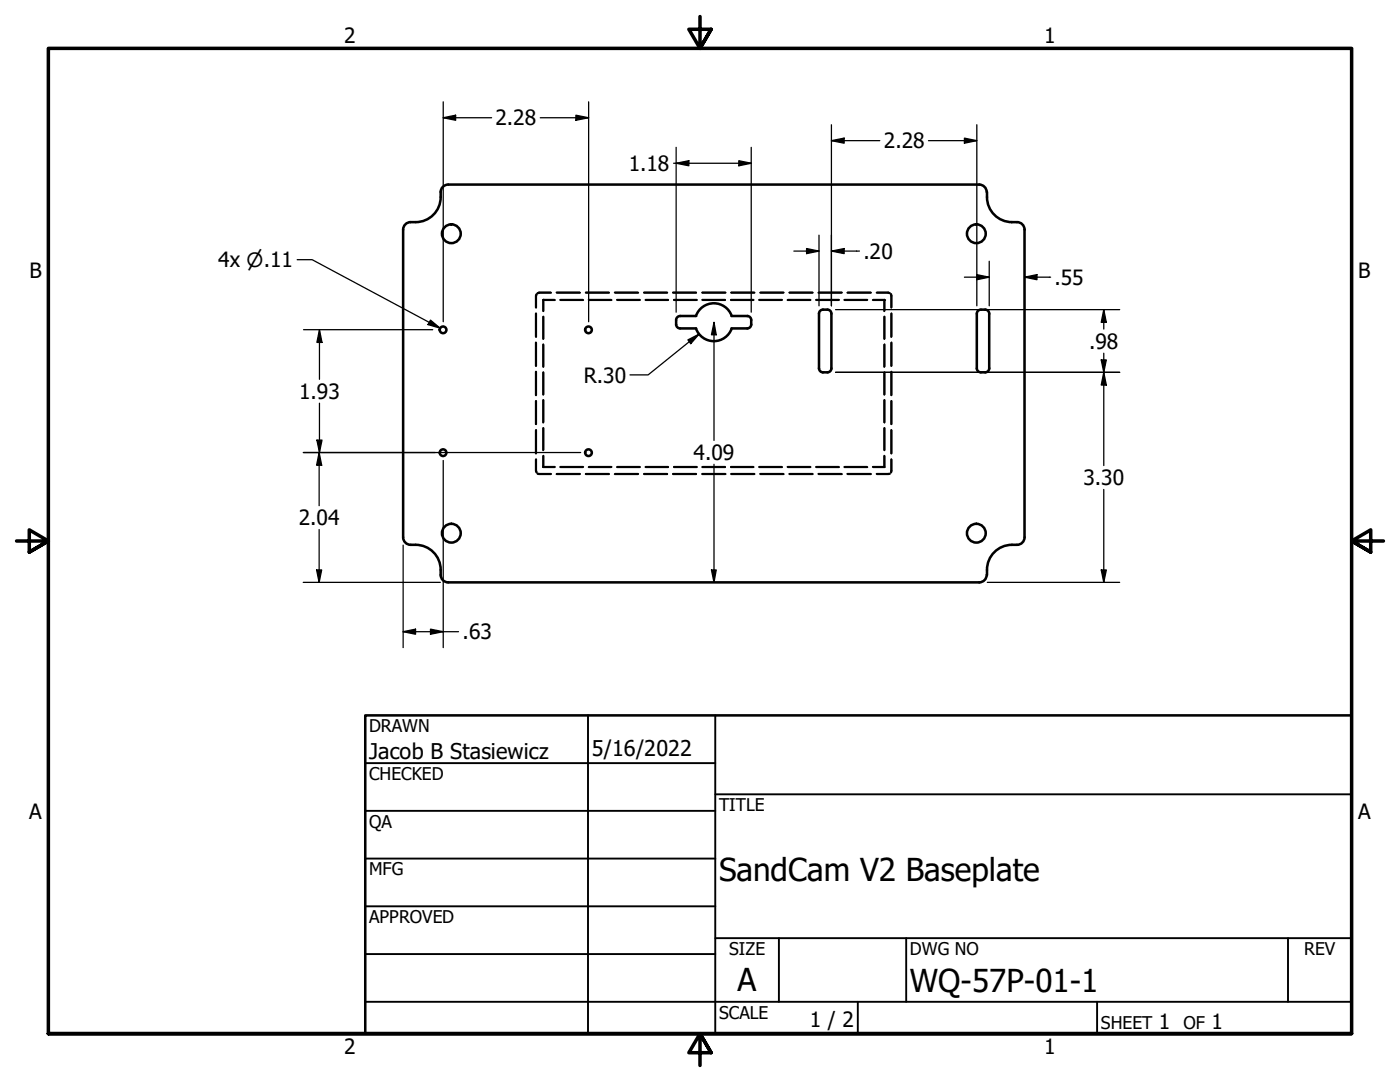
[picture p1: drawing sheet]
<svg xmlns="http://www.w3.org/2000/svg" width="279mm" height="216mm" viewBox="0 0 279 216" stroke-linecap="round" stroke-linejoin="round" font-family="sans-serif">
<!-- layer: Hidden (ANSI) -->
<g fill="none" stroke="#000" stroke-width=".38">
<path d="M107.1 58.7l-.2 .3v2.3M107.1 58.7l-.1 .4v2.3M109.9 58.4h-2.3l-.3 .1M110 58.4h-2.4l-.3 .1M110.7 59.8h-2.3v2.2M110.7 59.9h-2.2v2.2M111.1 58.4h4.6M111.1 58.4h4.7M111.8 59.8h4.5M111.8 59.9h4.6M116.9 58.4h4.6M117.5 59.8h4.5"/>
<path d="M117.5 59.9h4.5M122.7 58.4h4.6M122.7 58.4h4.7M123.1 59.8h4.6M123.2 59.9h4.5M128.5 58.4h4.7M128.8 59.8h4.5M128.8 59.9h4.5M134.3 58.4h4.6M134.5 59.8h4.6M134.5 59.9h4.6M140.1 58.4h4.7"/>
<path d="M140.1 59.8h4.6M140.2 59.9h4.5M145.9 59.8h4.5M145.9 59.9h4.5M145.9 58.4h4.7M151.5 59.8h4.6M151.5 59.9h4.5M151.7 58.4h4.6M151.8 58.4h4.6M157.2 59.9h4.5M157.2 59.8h4.5M157.5 58.4h4.7"/>
<path d="M162.9 59.8h4.5M162.9 59.9h4.5M163.3 58.4h4.7M163.4 58.4h4.6M168.5 59.8h4.6M168.5 59.9h4.5M169.1 58.4h4.7M169.2 58.4h4.6M174.2 59.9h2.3v2.2M174.2 59.8h2.3v2.2M174.9 58.4h2.3l.3 .1M175 58.4h2.3l.3 .1"/>
<path d="M176.5 59.8h.1M177.8 58.7l.1 2.7M177.9 58.7v2.6M106.9 62.5v4.7M106.9 68.3v4.7M106.9 74.2v4.7M107 62.5v4.7M107 68.4v4.6M107 74.2v4.7M108.4 63.2v4.4M108.4 68.7v4.5M108.4 74.3v4.4"/>
<path d="M108.4 79.8v4.5M108.5 63.2v4.4M108.5 68.8v4.4M108.5 74.3v4.4M108.5 79.8v4.5M176.5 63.2v4.4M176.5 68.8v4.4M176.5 74.3v4.4M176.5 79.8v4.5M176.5 68.7v4.5M177.9 62.5v4.7M177.9 68.4v4.6"/>
<path d="M177.9 74.2v4.7M177.9 68.3v4.7M106.9 80v4.6M106.9 85.9v4.6M106.9 91.7v2.3l.2 .3M107 80v4.6M107 85.8v4.7M107 91.6v2.3l.1 .3M107.3 94.6h2.6M107.3 94.5l2.7 .1M108.4 91v2.2h2.3M108.4 85.4v4.5"/>
<path d="M108.4 93.2h.1M108.5 90.9v2.3h2.2M108.5 85.4v4.4M111.1 94.6h4.6M111.1 94.6h4.7M111.8 93.2h4.5M111.8 93.2h4.6M116.9 94.6h4.6M117.5 93.2h4.5M122.7 94.6h4.6M122.7 94.6h4.7M123.1 93.2h4.6"/>
<path d="M123.2 93.2h4.5M128.5 94.6h4.7M128.8 93.2h4.5M134.3 94.6h4.6M134.5 93.2h4.6M140.1 94.6h4.7M140.1 93.2h4.6M140.2 93.2h4.5M145.9 93.2h4.5M145.9 94.6h4.7M151.5 93.2h4.6M151.5 93.2h4.5"/>
<path d="M151.7 94.6h4.6M151.8 94.6h4.6M157.2 93.2h4.5M157.5 94.6h4.7M162.9 93.2h4.5M163.3 94.6h4.7M163.4 94.6h4.6M168.5 93.2h4.6M168.5 93.2h4.5M169.1 94.6h4.7M169.2 94.6h4.6M174.2 93.2h2.3"/>
<path d="M176.5 93.2h.1M176.5 85.4v4.4M176.5 90.9v2.3M176.5 85.4v4.5M176.5 91v2.2M177.5 94.5l-2.6 .1M177.6 94.6h-2.6M177.9 80v4.6M177.9 85.8v4.7M177.9 91.6l-.1 2.6M177.9 91.7v2.6M177.9 85.9v4.6"/>
</g>
<g fill="#000">
<circle cx="108.4" cy="59.8" r=".19"/>
<circle cx="108.5" cy="59.9" r=".19"/>
<circle cx="176.5" cy="59.9" r=".19"/>
<circle cx="108.5" cy="93.2" r=".19"/>
</g>
<!-- layer: Visible (ANSI) -->
<g fill="none" stroke="#000" stroke-width=".51">
<path d="M87.9 38.3a1.49 1.49 0 0 1 1.5-1.5h106.1a1.49 1.49 0 0 1 1.4 1.5M87.9 38.3a5.1 5.1 0 0 1-4.9 6M197 38.3a5.1 5.1 0 0 0 5 6M81.9 44.3a1.49 1.49 0 0 0-1.4 1.5v61.4M82 44.3h.9M201.9 44.3a1.99 1.99 0 0 1 2.5 1l.1 61.9M135.7 63.1a.79 .79 0 0 0-.8 .7v1a.79 .79 0 0 0 .8 .7M135.8 65.5h3.1M135.8 63.1h3.1M138.9 65.6a3.8 3.8 0 0 0 3.6 2.5 3.8 3.8 0 0 0 3.5-2.5M146 65.5h3.2M146 63.1h3.2"/>
<path d="M146 63a3.8 3.8 0 0 0-3.5-2.5 3.8 3.8 0 0 0-3.6 2.5M149.1 63.1a.79 .79 0 0 1 .8 .8v.8a.79 .79 0 0 1-.8 .8M163.4 62.6v10.9M163.4 73.5a.79 .79 0 0 0 .8 .8M164.2 61.8h.9a.79 .79 0 0 1 .8 .8M164.2 61.8a.79 .79 0 0 0-.8 .8M165.9 73.5a.79 .79 0 0 1-.8 .8h-.9M165.9 62.6v10.9M194.9 73.5a.79 .79 0 0 0 .8 .8M194.9 62.6v10.9M195.7 61.8a.79 .79 0 0 0-.8 .8M195.8 61.8h.9"/>
<path d="M195.8 74.3h.9M196.6 61.8a.79 .79 0 0 1 .8 .8M197.4 73.5a.79 .79 0 0 1-.8 .8M197.4 62.6v10.9M80.5 107.2a1.49 1.49 0 0 0 1.4 1.5M82 108.7h.9M83 108.7a5.1 5.1 0 0 1 4.9 6M87.9 114.7a1.49 1.49 0 0 0 1.6 1.5h105.9a1.49 1.49 0 0 0 1.5-1.5M202 108.7a5.1 5.1 0 0 0-5 6M204.5 107.2a1.49 1.49 0 0 1-1.5 1.5h-1.1"/>
<circle cx="90.1" cy="46.6" r="1.87"/>
<circle cx="194.8" cy="46.6" r="1.87"/>
<circle cx="88.4" cy="65.8" r=".67"/>
<circle cx="117.4" cy="65.8" r=".67"/>
<circle cx="88.4" cy="90.3" r=".67"/>
<circle cx="117.4" cy="90.3" r=".67"/>
<circle cx="90.1" cy="106.4" r="1.87"/>
<circle cx="194.8" cy="106.4" r="1.87"/>
</g>
<!-- layer: Border (ANSI) -->
<path d="M139.7 3.3v6.4l-2.2-3.9h4.4l-2.2 3.9 2.2-3.9M3.3 107.9h6.4l-3.9-2.2v4.5l3.9-2.3-3.9 2.3M276.1 107.9h-6.4l3.9-2.2v4.5l-3.9-2.3 3.9 2.3M9.7 206.2v-196.5h260v196.5h-260h260M141.9 210.1l-2.2-3.9 2.2 3.9h-4.4l2.2-3.9v6.4" fill="none" stroke="#000" stroke-width=".7"/>
<!-- layer: Title (ANSI) -->
<g fill="none" stroke="#000" stroke-width=".38">
<path d="M72.9 152.3h69.8M117.3 142.7v63.5M142.7 158.5h127M142.7 142.7v63.5M72.9 161.8h69.8M72.9 171.3h69.8M72.9 199.9h196.8M72.9 180.8h69.8M72.9 190.4h69.8M142.7 187.2h127M155.4 187.2v12.7M171.2 199.9v6.3"/>
<path d="M180.8 187.2v12.7M218.9 199.9v6.3M257 187.2v12.7"/>
</g>
<path d="M72.9 142.7h196.8v63.5h-196.8z" fill="none" stroke="#000" stroke-width=".51"/>
<!-- layer: Dimension (ANSI) -->
<g fill="none" stroke="#000" stroke-width=".25">
<path d="M88.5 23.5l2.4-.5v1zM88.5 20.3v43.9M88.5 23.5h9.6M107.8 23.5h9.7M114.9 23l2.6 .5-2.6 .5zM117.5 20.3v43.9M134.4 32.6h15.5M134.9 32.6l2.6-.5v1zM134.9 29.4v32.9M147.4 32.1l2.5 .5-2.5 .5zM149.9 29.4v32.9M165.9 28.1l2.6-.5v1z"/>
<path d="M165.9 24.9v36.1M165.9 28.1h9.7M185.3 28.1h9.6M192.5 27.6l2.4 .5-2.4 .5zM194.9 24.9v36.1M59.3 51.8h3l25.5 13.7M158.4 50.1h5M161 49.6l2.4 .5-2.4 .5zM163.4 46.9v14.1M165.9 50.1l2.6-.5v1zM165.9 50.1h5.6M192.5 55.3h4.9"/>
<path d="M194.9 54.8l2.5 .5-2.5 .5zM197.4 52.1v8.9M204.5 55.3l2.4-.5v1zM204.5 55.3h5.2M60.6 65.8h25.8M63.8 65.8l.5 2.5h-1.1zM63.8 65.8v9.9M85.9 63.9l1.9 1.6-2.4-.7zM137.3 67.8l2.2-1.1-1.6 1.9zM139.5 66.7l-10.2 8.1h-3.6M142.5 64.3l.4 2.5h-.9zM142.5 64.3v23.6"/>
<path d="M166.8 74.3h56.7M166.8 61.8h56.7M219.8 71.8h1l-.5 2.5zM220.3 61.8l.5 2.5h-1zM220.3 74.3l.5 2.5h-1zM220.3 61.8v3.9M220.3 70.5v22.4M60.5 90.3h55.4M63.2 87.8h1.1l-.5 2.5zM63.7 90.3l.5 2.5h-1zM63.7 90.3v10.6M63.8 80.5v9.8"/>
<path d="M88.5 91.9v37.3M142.5 92.6v23.6M220.3 97.7v18.5M60.5 116.2h27.4M63.2 113.7h1l-.5 2.5zM63.7 105.7v10.5M80.5 108.8v20.4M142 113.7h.9l-.4 2.5zM197 116.2h26.5M219.8 113.7h1l-.5 2.5zM80.5 126l2.4-.5v1.1zM80.5 126h11"/>
<path d="M85.9 125.5l2.6 .5-2.6 .6z"/>
</g>
<g fill="#000">
<path d="M88.5 23.5l2.4-.5v1z" fill-rule="evenodd"/>
<path d="M114.9 23l2.6 .5-2.6 .5z" fill-rule="evenodd"/>
<path d="M134.9 32.6l2.6-.5v1z" fill-rule="evenodd"/>
<path d="M147.4 32.1l2.5 .5-2.5 .5z" fill-rule="evenodd"/>
<path d="M165.9 28.1l2.6-.5v1z" fill-rule="evenodd"/>
<path d="M192.5 27.6l2.4 .5-2.4 .5z" fill-rule="evenodd"/>
<path d="M161 49.6l2.4 .5-2.4 .5z" fill-rule="evenodd"/>
<path d="M165.9 50.1l2.6-.5v1z" fill-rule="evenodd"/>
<path d="M194.9 54.8l2.5 .5-2.5 .5z" fill-rule="evenodd"/>
<path d="M204.5 55.3l2.4-.5v1z" fill-rule="evenodd"/>
<path d="M63.8 65.8l.5 2.5h-1.1z" fill-rule="evenodd"/>
<path d="M85.9 63.9l1.9 1.6-2.4-.7z" fill-rule="evenodd"/>
<path d="M137.3 67.8l2.2-1.1-1.6 1.9z" fill-rule="evenodd"/>
<path d="M142.5 64.3l.4 2.5h-.9z" fill-rule="evenodd"/>
<path d="M219.8 71.8h1l-.5 2.5z" fill-rule="evenodd"/>
<path d="M220.3 61.8l.5 2.5h-1z" fill-rule="evenodd"/>
<path d="M220.3 74.3l.5 2.5h-1z" fill-rule="evenodd"/>
<path d="M63.2 87.8h1.1l-.5 2.5z" fill-rule="evenodd"/>
<path d="M63.7 90.3l.5 2.5h-1z" fill-rule="evenodd"/>
<path d="M63.2 113.7h1l-.5 2.5z" fill-rule="evenodd"/>
<path d="M142 113.7h.9l-.4 2.5z" fill-rule="evenodd"/>
<path d="M219.8 113.7h1l-.5 2.5z" fill-rule="evenodd"/>
<path d="M80.5 126l2.4-.5v1.1z" fill-rule="evenodd"/>
<path d="M85.9 125.5l2.6 .5-2.6 .6z" fill-rule="evenodd"/>
</g>
<g font-size="6.3">
<text x="143.5" y="175.7">SandCam V2 Baseplate</text>
<text x="147.2" y="197.7">A</text>
<text x="181.6" y="197.9">WQ-57P-01-1</text>
</g>
<g font-size="4.3">
<text x="73.7" y="151.4">Jacob B Stasiewicz</text>
<text x="118.1" y="150.8">5/16/2022</text>
</g>
<g font-size="4.2">
<text x="68.7" y="8.6">2</text>
<text x="208.4" y="8.6">1</text>
<text x="98.9" y="25">2.28</text>
<text x="176.4" y="29.6">2.28</text>
<text x="125.5" y="34.1">1.18</text>
<text x="43.6" y="53.3">4x ⌀.11</text>
<text x="172.3" y="51.6">.20</text>
<text x="5.9" y="55.5">B</text>
<text x="210.4" y="56.8">.55</text>
<text x="271.1" y="55.5">B</text>
<text x="217.4" y="69.6">.98</text>
<text x="116.5" y="76.3">R.30</text>
<text x="59.7" y="79.6">1.93</text>
<text x="138.4" y="91.8">4.09</text>
<text x="216.2" y="96.8">3.30</text>
<text x="59.6" y="104.8">2.04</text>
<text x="92.3" y="127.6">.63</text>
<text x="5.8" y="163.4">A</text>
<text x="271" y="163.4">A</text>
<text x="161.6" y="204.9">1 / 2</text>
<text x="231.3" y="205.4">1</text>
<text x="241.8" y="205.4">1</text>
<text x="68.7" y="210.3">2</text>
<text x="208.4" y="210.3">1</text>
</g>
<g font-size="3.5">
<text x="73.7" y="146">DRAWN</text>
<text x="73.7" y="155.6">CHECKED</text>
<text x="143.5" y="161.8">TITLE</text>
<text x="73.7" y="165.2">QA</text>
<text x="73.7" y="174.7">MFG</text>
<text x="73.7" y="184.2">APPROVED</text>
<text x="145.5" y="190.6">SIZE</text>
<text x="181.6" y="190.6">DWG NO</text>
<text x="260.3" y="190.5">REV</text>
<text x="143.5" y="203.3">SCALE</text>
<text x="219.7" y="205.4">SHEET</text>
<text x="236.2" y="205.4">OF</text>
</g>
</svg>
